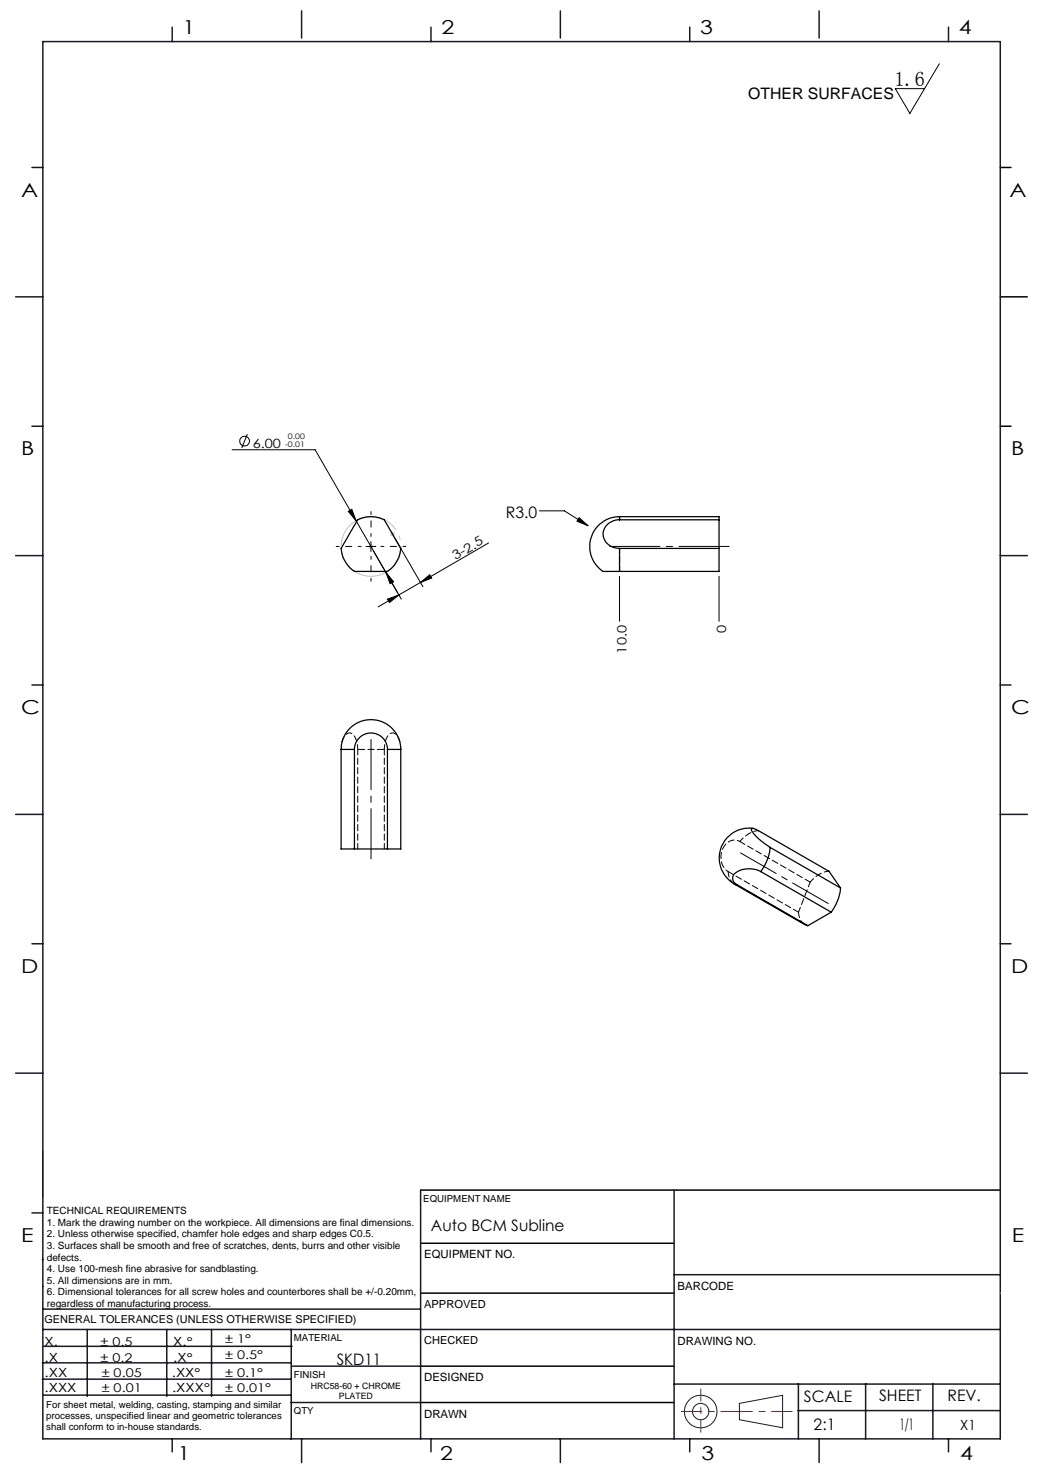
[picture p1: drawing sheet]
<svg xmlns="http://www.w3.org/2000/svg" width="210mm" height="297mm" viewBox="0 0 210 297" stroke-linecap="round" stroke-linejoin="round" font-family="sans-serif">
<g fill="none" stroke="#191924" stroke-width=".2">
<path d="M8.6 231.2v9.4M148.6 282l8.7-1.6v6.5l-8.7-1.6z"/>
<circle cx="140.8" cy="283.7" r="3.3"/>
<circle cx="140.8" cy="283.7" r="1.64"/>
</g>
<path d="M201 33.7h2.2M201 59.7h5.4M201 85.7h2.2M84.5 239.1h116.5M84.6 259.9h50.9M84.6 249.8h50.9M84.6 274.5h50.9M84.5 281.8h51" fill="none" stroke="#000" stroke-width=".3"/>
<path d="M136.9 283.6h22.3" fill="none" stroke="#f00" stroke-width=".2" stroke-dasharray="6.3 1.3 1.3 1.3" stroke-dashoffset="2.2"/>
<path d="M140.8 287.8v-8.7" fill="none" stroke="#f00" stroke-width=".2" stroke-dasharray="6.3 1.3 1.3 1.3" stroke-dashoffset="3.9"/>
<g fill="none" stroke="#191924" stroke-width=".3">
<path d="M8.6 8.4h192.4v280.7h-192.4zM34.6 5.5v2.9M60.6 2.2v5.5M86.6 5.5v2.9M112.6 2.2v5.5M138.6 5.5v2.9M164.6 2.2v5.5M190.6 5.5v2.9M6.4 33.7h2.2M3.1 59.7h5.5M6.4 85.7h2.2M3.1 111.7h5.5"/>
<path d="M201 111.7h5.4M6.4 137.7h2.2M201 137.7h2.2M3.1 163.7h5.5M201 163.7h5.4M6.4 189.6h2.2M201 189.6h2.2M3.1 215.6h5.5M201 215.6h5.4M84.5 239.1v50M135.5 239.1v50M6.4 243.7h2.2"/>
<path d="M8.5 253.1h.1M8.6 258.5h.1M135.5 256.1h65.5M8.5 277.1h49.9M8.5 273.9h49.9M8.6 267.2h192.4M8.6 263.1h75.9M8.8 270.5h49.9M17.5 267.2v13.4M33.5 267.2v13.4M42.5 267.2v13.4M58.5 267.2v22"/>
<path d="M58.6 274.5h26M135.5 278.1h65.5M160.4 278v11.1M174 278v11.1M187.5 278v11.1M8.8 280.3h49.7M34.6 289.1v2.6M58.5 281.8h26M60.6 289.1v4.8M86.6 289.1v2.6M112.6 289.1v4.8M138.6 289.1v2.6"/>
<path d="M160.4 283.5h40.5M164.6 289.1v4.8M190.6 289.1v2.6"/>
</g>
<path d="M74 109.8h1M74.2 109.5l.7 .7M74.5 109.3v1M74.9 109.5l-.7 .7M78.4 107.3h1M78.5 107l.7 .7M78.9 106.8v1M79.2 107l-.7 .7M201 259.9h.1" fill="none" stroke="#c0c0c0" stroke-width=".2"/>
<g fill="none" stroke="#000" stroke-width=".2">
<path d="M188.8 12.8l-6 10-2.9-5h5.9M46.6 90.4h16.7l17.3 30M49.7 87.2l-1.1 2.8M70 102.8l.7-.5 .8 2.3zM73.6 109.8h1.9M74.5 108.8v2M77.5 115l1.6 1.9-.7 .4zM79.4 108.2l5.6 9.7M84.5 117l-8.5 5M84.5 117l1.9-1.5 .3 .7zM98.2 109.1l-13.7 7.9M108.4 102.7h5l4.8 3"/>
<path d="M116.4 104l1.8 1.7-2.2-1zM124.5 115.8v9M144.5 115.8v9M77.9 120.4l2.3-.8-1.9 1.5z"/>
<circle cx="49.1" cy="88.6" r=".98"/>
</g>
<path d="M80.3 108.1a6 6 0 0 0-10-2.5 6 6 0 0 0 2.7 10 6 6 0 0 0 7.4-7.2l-.1-.3" fill="none" stroke="#c0c0c0" stroke-width=".2" stroke-dasharray="15.2 1.3 1.3 1.3" stroke-dashoffset="-1.7" stroke-linecap="butt"/>
<path d="M148.8 171.4l17.6 10.2" fill="none" stroke="#000" stroke-width=".2" stroke-dasharray="15.2 1.3 1.3 1.3" stroke-dashoffset="7"/>
<path d="M72.6 109.8h-5M74.6 107.8v-5M74.6 111.8v5M76.6 109.8h5" fill="none" stroke="#000" stroke-width=".2" stroke-dasharray="15.2 1.3 1.3 1.3" stroke-dashoffset="14.6"/>
<path d="M122.5 109.8h24M74.6 148.6v24" fill="none" stroke="#000" stroke-width=".2" stroke-dasharray="15.2 1.3 1.3 1.3" stroke-dashoffset="5.1"/>
<g fill="#000">
<path d="M116.4 104l1.8 1.7-2.2-1z"/>
<path d="M77.5 115l.9 2.3 .7-.4zM70 102.8l1.5 1.8-.8-2.3z"/>
<path d="M77.9 120.4l2.3-.8-1.9 1.5zM84.5 117l1.9-1.5 .3 .7z"/>
</g>
<g fill="none" stroke="#000" stroke-width=".25">
<path d="M71.8 104.5a5.7 5.7 0 0 1 5.5 .1l3.2 5.5a5.5 5.5 0 0 1-2.8 4.7h-5.7a1.69 1.69 0 0 1-1.8-.9 5.3 5.3 0 0 1-1.6-3.8zM124.5 103.8a5.9 5.9 0 0 0-5.8 4.3 5.9 5.9 0 0 0 2.7 6.7h3.1M124.5 110.2v4.6M124.5 104.5a2.9 2.9 0 0 0-2.8 1.3 2.9 2.9 0 0 0 0 3.1 3.6 3.6 0 0 0 2.8 1.3M124.5 103.8h20v.7M124.5 103.8v.7M124.5 110.2h20M124.5 104.5h20M144.5 110.2v4.6h-20M144.5 104.5v5.7M68.5 150.6a6 6 0 0 1 6-6 6 6 0 0 1 6 6M68.5 150.6h2.7"/>
<path d="M68.5 150.6v20h2.7M71.2 150.6a3.3 3.3 0 0 1 3.3-3.3 3.3 3.3 0 0 1 3.4 3.3M71.2 150.6v20M77.9 150.6h2.6M77.9 150.6v20M80.5 150.6v20h-2.6M71.2 170.6h6.7M147.5 177.6l14.2 8.2 .6 .2M147.5 177.6l.7 .2M148.2 177.8l14.1 8.2M151.3 166.5a6 6 0 0 0-6.5 4 6 6 0 0 0 2.7 7.1M152.9 175.2a4.6 4.6 0 0 0-5.5 .7 1.4 1.4 0 0 0 .8 1.9"/>
<path d="M152.9 175.2l14.1 8.1M154.8 170.3a9 9 0 0 1-3.8-3.7l.2-.2 1.2 .5 14.2 8.2 2.3 3.3M154.8 170.3a9.7 9.7 0 0 1-1.9 4.9M154.8 170.3l14.1 8.1M168.9 178.4a9.7 9.7 0 0 1-1.9 4.9M167 183.3l-4.7 2.7"/>
</g>
<path d="M68.8 149a1.66 1.66 0 0 1 1.8-1.7 3.6 3.6 0 0 1 1.3 3.3M77.2 150.6l.1-1a2.42 2.42 0 0 1 1.6-2.3 1.87 1.87 0 0 1 1.4 1.7M152.4 166.9a5.5 5.5 0 0 0-3.7 2.2M162.8 177.3l-2.3 6M166.6 175.1a5.5 5.5 0 0 0-3.8 2.2" fill="none" stroke="#000" stroke-width=".2" stroke-dasharray="1.3 .6" stroke-dashoffset=".3"/>
<path d="M77.2 150.6h-5.3" fill="none" stroke="#000" stroke-width=".2" stroke-dasharray="1.3 .6" stroke-dashoffset="-.1"/>
<path d="M124.5 110.2v4.6M71.9 150.6v20M77.2 150.6v20M146.3 175.1a2.83 2.83 0 0 0 1.3 2.5M160.5 183.3a2.83 2.83 0 0 0 1.2 2.5" fill="none" stroke="#000" stroke-width=".2" stroke-dasharray="1.3 .6" stroke-dashoffset=".2"/>
<path d="M124.5 103.8v.6" fill="none" stroke="#000" stroke-width=".2" stroke-dasharray="1.3 .6"/>
<path d="M146.3 175.1a3.6 3.6 0 0 1 .9-6.2l.7-.1 .8 .3" fill="none" stroke="#000" stroke-width=".2" stroke-dasharray="1.3 .6" stroke-dashoffset=".7"/>
<path d="M146.3 175.1l14.2 8.2M148.7 169.1l14.1 8.2" fill="none" stroke="#000" stroke-width=".2" stroke-dasharray="1.3 .6" stroke-dashoffset=".1"/>
<text font-size="4.1" x="179.8" y="17.2">1.6</text>
<g font-size="3.9">
<text x="36.7" y="6.9">1</text>
<text x="88.7" y="6.9">2</text>
<text x="140.7" y="6.9">3</text>
<text x="192.7" y="6.9">4</text>
<text x="4.2" y="39.5">A</text>
<text x="202.9" y="39.5">A</text>
<text x="4.2" y="91.5">B</text>
<text x="203.2" y="91.5">B</text>
<text x="4.2" y="143.5">C</text>
<text x="203.2" y="143.5">C</text>
<text x="4.2" y="195.5">D</text>
<text x="203.2" y="195.5">D</text>
<text x="4.2" y="249.6">E</text>
<text x="203.3" y="249.6">E</text>
<text x="35.7" y="293.4">1</text>
<text x="88.4" y="293.4">2</text>
<text x="141" y="293.4">3</text>
<text x="193" y="293.4">4</text>
</g>
<g font-size="3.2">
<text x="150.4" y="20">OTHER SURFACES</text>
<text x="101.6" y="104.1">R3.0</text>
<text x="86.6" y="247.3">Auto BCM Subline</text>
<text x="67.7" y="274.3">SKD11</text>
<text x="161.6" y="281.7">SCALE</text>
<text x="176.7" y="281.5">SHEET</text>
<text x="190.4" y="281.5">REV.</text>
<text x="163.5" y="287.3">2:1</text>
<text x="180.8" y="287.3">1/1</text>
</g>
<text font-size="2.8" x="193" y="287.3">X1</text>
<g font-size="2.6">
<text x="50.8" y="90">6.00</text>
<text x="91.5" y="112.5" transform="rotate(-30 91.5 112.5)">3-2.5</text>
<text x="125.9" y="131.3" transform="rotate(-90 125.9 131.3)">10.0</text>
<text x="145.9" y="127.3" transform="rotate(-90 145.9 127.3)">0</text>
</g>
<g font-size="2.5">
<text x="8.9" y="273.6">.X</text>
<text x="8.9" y="270.4">X.</text>
<text x="34.8" y="273.7">.X°</text>
<text x="34.8" y="270.5">X.°</text>
<text x="9" y="276.7">.XX</text>
<text x="9" y="279.7">.XXX</text>
<text x="34.5" y="276.7">.XX°</text>
<text x="34.6" y="279.8">.XXX°</text>
</g>
<g font-size="2.4">
<text x="45.2" y="270">± 1°</text>
<text x="20.2" y="270.4">± 0.5</text>
<text x="20.2" y="273.7">± 0.2</text>
<text x="45.2" y="273.2">± 0.5°</text>
<text x="20.4" y="279.7">± 0.01</text>
<text x="20.4" y="276.7">± 0.05</text>
<text x="45.2" y="276.7">± 0.1°</text>
<text x="45.2" y="279.7">± 0.01°</text>
</g>
<g font-size="2.3">
<text x="85.2" y="252.9">EQUIPMENT NO.</text>
<text x="136.2" y="259.2">BARCODE</text>
<text x="136.2" y="270.2">DRAWING NO.</text>
<text x="85.2" y="277.6">DESIGNED</text>
<text x="85.2" y="284.9">DRAWN</text>
</g>
<g font-size="2.2">
<text x="85.2" y="262.8">APPROVED</text>
<text x="8.9" y="265.9">GENERAL TOLERANCES (UNLESS OTHERWISE SPECIFIED)</text>
<text x="85.2" y="270.1">CHECKED</text>
</g>
<g font-size="2">
<text x="9.4" y="244">TECHNICAL REQUIREMENTS</text>
<text x="9.4" y="246.3">1. Mark the drawing number on the workpiece. All dimensions are final dimensions.</text>
<text x="9.4" y="248.6">2. Unless otherwise specified, chamfer hole edges and sharp edges C0.5.</text>
<text x="9.4" y="251">3. Surfaces shall be smooth and free of scratches, dents, burrs and other visible</text>
<text x="9.4" y="253.3">defects.</text>
<text x="9.4" y="255.6">4. Use 100-mesh fine abrasive for sandblasting.</text>
<text x="9.4" y="258">5. All dimensions are in mm.</text>
<text x="9.4" y="260.3">6. Dimensional tolerances for all screw holes and counterbores shall be +/-0.20mm,</text>
<text x="9.4" y="262.6">regardless of manufacturing process.</text>
</g>
<g font-size="1.9">
<text x="85.1" y="241.5">EQUIPMENT NAME</text>
<text x="59.1" y="269.5">MATERIAL</text>
<text x="59.1" y="276.9">FINISH</text>
<text x="9.3" y="282.9">For sheet metal, welding, casting, stamping and similar</text>
<text x="9.3" y="285.2">processes, unspecified linear and geometric tolerances</text>
<text x="9.3" y="287.4">shall conform to in-house standards.</text>
<text x="59.1" y="284.2">QTY</text>
</g>
<g font-size="1.8">
<text x="62.4" y="279">HRC58-60 + CHROME</text>
<text x="68.1" y="281.1">PLATED</text>
</g>
<g font-size="1.5">
<text x="57.3" y="89.9">-0.01</text>
<text x="57.9" y="88.2">0.00</text>
</g>
</svg>
